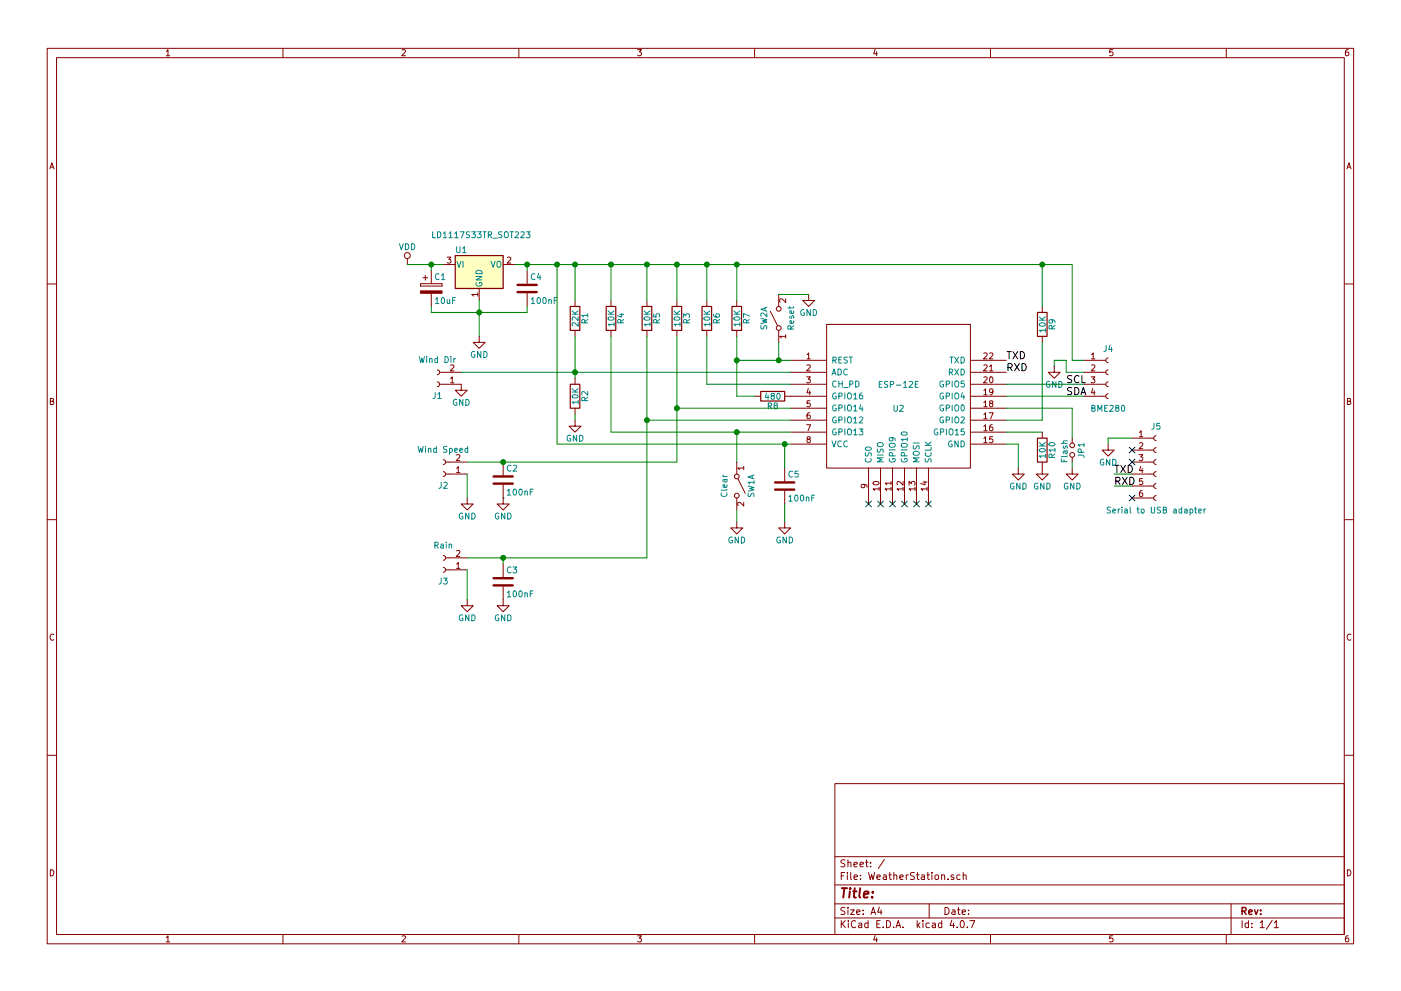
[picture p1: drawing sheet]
EESchema Schematic File Version 2
LIBS:power
LIBS:device
LIBS:switches
LIBS:relays
LIBS:motors
LIBS:transistors
LIBS:conn
LIBS:linear
LIBS:regul
LIBS:74xx
LIBS:cmos4000
LIBS:adc-dac
LIBS:memory
LIBS:xilinx
LIBS:microcontrollers
LIBS:dsp
LIBS:microchip
LIBS:analog_switches
LIBS:motorola
LIBS:texas
LIBS:intel
LIBS:audio
LIBS:interface
LIBS:digital-audio
LIBS:philips
LIBS:display
LIBS:cypress
LIBS:siliconi
LIBS:opto
LIBS:atmel
LIBS:contrib
LIBS:valves
LIBS:ESP8266
LIBS:WeatherStation-cache
EELAYER 25 0
EELAYER END
$Descr A4 11693 8268
encoding utf-8
Sheet 1 1
Title ""
Date ""
Rev ""
Comp ""
Comment1 ""
Comment2 ""
Comment3 ""
Comment4 ""
$EndDescr
$Comp
L ESP-12E U2
U 1 1
P 7500 3300
F 0 "U2" H 7500 3200 50  0000 C CNN
F 1 "ESP-12E" H 7500 3400 50  0000 C CNN
F 2 "RF_Modules:ESP-12E" H 7500 3300 50  0001 C CNN
F 3 "" H 7500 3300 50  0001 C CNN
	1    7500 3300
	1    0    0    -1  
$EndComp
$Comp
L LD1117S33TR_SOT223 U1
U 1 1
P 4000 2200
F 0 "U1" H 3850 2325 50  0000 C CNN
F 1 "LD1117S33TR_SOT223" H 3600 2450 50  0000 L CNN
F 2 "TO_SOT_Packages_SMD:SOT-223-3Lead_TabPin2" H 4000 2400 50  0001 C CNN
F 3 "" H 4100 1950 50  0001 C CNN
	1    4000 2200
	1    0    0    -1  
$EndComp
$Comp
L R R1
U 1 1
P 4800 2650
F 0 "R1" V 4880 2650 50  0000 C CNN
F 1 "22K" V 4800 2650 50  0000 C CNN
F 2 "Resistors_THT:R_Axial_Power_L25.0mm_W6.4mm_P30.48mm" V 4730 2650 50  0001 C CNN
F 3 "" H 4800 2650 50  0001 C CNN
	1    4800 2650
	1    0    0    -1  
$EndComp
$Comp
L R R2
U 1 1
P 4800 3300
F 0 "R2" V 4880 3300 50  0000 C CNN
F 1 "10K" V 4800 3300 50  0000 C CNN
F 2 "Resistors_THT:R_Axial_Power_L25.0mm_W6.4mm_P30.48mm" V 4730 3300 50  0001 C CNN
F 3 "" H 4800 3300 50  0001 C CNN
	1    4800 3300
	1    0    0    -1  
$EndComp
$Comp
L GND #PWR01
U 1 1
P 4000 2800
F 0 "#PWR01" H 4000 2550 50  0001 C CNN
F 1 "GND" H 4000 2650 50  0000 C CNN
F 2 "" H 4000 2800 50  0001 C CNN
F 3 "" H 4000 2800 50  0001 C CNN
	1    4000 2800
	1    0    0    -1  
$EndComp
$Comp
L R R3
U 1 1
P 5650 2650
F 0 "R3" V 5730 2650 50  0000 C CNN
F 1 "10K" V 5650 2650 50  0000 C CNN
F 2 "Resistors_THT:R_Axial_Power_L25.0mm_W6.4mm_P30.48mm" V 5580 2650 50  0001 C CNN
F 3 "" H 5650 2650 50  0001 C CNN
	1    5650 2650
	1    0    0    -1  
$EndComp
$Comp
L GND #PWR02
U 1 1
P 4800 3500
F 0 "#PWR02" H 4800 3250 50  0001 C CNN
F 1 "GND" H 4800 3350 50  0000 C CNN
F 2 "" H 4800 3500 50  0001 C CNN
F 3 "" H 4800 3500 50  0001 C CNN
	1    4800 3500
	1    0    0    -1  
$EndComp
$Comp
L C C4
U 1 1
P 4400 2400
F 0 "C4" H 4425 2500 50  0000 L CNN
F 1 "100nF" H 4425 2300 50  0000 L CNN
F 2 "Capacitors_ThroughHole:CP_Radial_D5.0mm_P2.00mm" H 4438 2250 50  0001 C CNN
F 3 "" H 4400 2400 50  0001 C CNN
	1    4400 2400
	1    0    0    -1  
$EndComp
$Comp
L CP C1
U 1 1
P 3600 2400
F 0 "C1" H 3625 2500 50  0000 L CNN
F 1 "10uF" H 3625 2300 50  0000 L CNN
F 2 "Capacitors_ThroughHole:CP_Radial_D12.5mm_P5.00mm" H 3638 2250 50  0001 C CNN
F 3 "" H 3600 2400 50  0001 C CNN
	1    3600 2400
	1    0    0    -1  
$EndComp
$Comp
L VDD #VCC5V03
U 1 1
P 3400 2200
F 0 "#VCC5V03" H 3400 2050 50  0001 C CNN
F 1 "VDD" H 3400 2350 50  0000 C CNN
F 2 "" H 3400 2200 50  0001 C CNN
F 3 "" H 3400 2200 50  0001 C CNN
	1    3400 2200
	1    0    0    -1  
$EndComp
$Comp
L GND #PWR04
U 1 1
P 3850 3200
F 0 "#PWR04" H 3850 2950 50  0001 C CNN
F 1 "GND" H 3850 3050 50  0000 C CNN
F 2 "" H 3850 3200 50  0001 C CNN
F 3 "" H 3850 3200 50  0001 C CNN
	1    3850 3200
	1    0    0    -1  
$EndComp
$Comp
L GND #PWR05
U 1 1
P 4200 4150
F 0 "#PWR05" H 4200 3900 50  0001 C CNN
F 1 "GND" H 4200 4000 50  0000 C CNN
F 2 "" H 4200 4150 50  0001 C CNN
F 3 "" H 4200 4150 50  0001 C CNN
	1    4200 4150
	1    0    0    -1  
$EndComp
$Comp
L C C2
U 1 1
P 4200 4000
F 0 "C2" H 4225 4100 50  0000 L CNN
F 1 "100nF" H 4225 3900 50  0000 L CNN
F 2 "Capacitors_ThroughHole:C_Rect_L7.2mm_W2.5mm_P5.00mm_FKS2_FKP2_MKS2_MKP2" H 4238 3850 50  0001 C CNN
F 3 "" H 4200 4000 50  0001 C CNN
	1    4200 4000
	1    0    0    -1  
$EndComp
$Comp
L C C3
U 1 1
P 4200 4850
F 0 "C3" H 4225 4950 50  0000 L CNN
F 1 "100nF" H 4225 4750 50  0000 L CNN
F 2 "Capacitors_ThroughHole:C_Rect_L7.2mm_W2.5mm_P5.00mm_FKS2_FKP2_MKS2_MKP2" H 4238 4700 50  0001 C CNN
F 3 "" H 4200 4850 50  0001 C CNN
	1    4200 4850
	1    0    0    -1  
$EndComp
$Comp
L GND #PWR06
U 1 1
P 4200 5000
F 0 "#PWR06" H 4200 4750 50  0001 C CNN
F 1 "GND" H 4200 4850 50  0000 C CNN
F 2 "" H 4200 5000 50  0001 C CNN
F 3 "" H 4200 5000 50  0001 C CNN
	1    4200 5000
	1    0    0    -1  
$EndComp
$Comp
L R R5
U 1 1
P 5400 2650
F 0 "R5" V 5480 2650 50  0000 C CNN
F 1 "10K" V 5400 2650 50  0000 C CNN
F 2 "Resistors_THT:R_Axial_Power_L25.0mm_W6.4mm_P30.48mm" V 5330 2650 50  0001 C CNN
F 3 "" H 5400 2650 50  0001 C CNN
	1    5400 2650
	1    0    0    -1  
$EndComp
$Comp
L R R6
U 1 1
P 5900 2650
F 0 "R6" V 5980 2650 50  0000 C CNN
F 1 "10K" V 5900 2650 50  0000 C CNN
F 2 "Resistors_THT:R_Axial_Power_L25.0mm_W6.4mm_P30.48mm" V 5830 2650 50  0001 C CNN
F 3 "" H 5900 2650 50  0001 C CNN
	1    5900 2650
	1    0    0    -1  
$EndComp
$Comp
L R R7
U 1 1
P 6150 2650
F 0 "R7" V 6230 2650 50  0000 C CNN
F 1 "10K" V 6150 2650 50  0000 C CNN
F 2 "Resistors_THT:R_Axial_Power_L25.0mm_W6.4mm_P30.48mm" V 6080 2650 50  0001 C CNN
F 3 "" H 6150 2650 50  0001 C CNN
	1    6150 2650
	1    0    0    -1  
$EndComp
$Comp
L R R8
U 1 1
P 6450 3300
F 0 "R8" V 6530 3300 50  0000 C CNN
F 1 "480" V 6450 3300 50  0000 C CNN
F 2 "Resistors_THT:R_Axial_Power_L25.0mm_W6.4mm_P30.48mm" V 6380 3300 50  0001 C CNN
F 3 "" H 6450 3300 50  0001 C CNN
	1    6450 3300
	0    1    1    0   
$EndComp
$Comp
L Conn_01x02_Female J1
U 1 1
P 3650 3200
F 0 "J1" H 3650 3300 50  0000 C CNN
F 1 "Wind Dir" H 3650 3000 50  0000 C CNN
F 2 "" H 3650 3200 50  0001 C CNN
F 3 "" H 3650 3200 50  0001 C CNN
	1    3650 3200
	-1   0    0    1   
$EndComp
$Comp
L Conn_01x02_Female J2
U 1 1
P 3700 3950
F 0 "J2" H 3700 4050 50  0000 C CNN
F 1 "Wind Speed" H 3700 3750 50  0000 C CNN
F 2 "" H 3700 3950 50  0001 C CNN
F 3 "" H 3700 3950 50  0001 C CNN
	1    3700 3950
	-1   0    0    1   
$EndComp
$Comp
L GND #PWR07
U 1 1
P 3900 4150
F 0 "#PWR07" H 3900 3900 50  0001 C CNN
F 1 "GND" H 3900 4000 50  0000 C CNN
F 2 "" H 3900 4150 50  0001 C CNN
F 3 "" H 3900 4150 50  0001 C CNN
	1    3900 4150
	1    0    0    -1  
$EndComp
$Comp
L Conn_01x02_Female J3
U 1 1
P 3700 4750
F 0 "J3" H 3700 4850 50  0000 C CNN
F 1 "Rain" H 3700 4550 50  0000 C CNN
F 2 "" H 3700 4750 50  0001 C CNN
F 3 "" H 3700 4750 50  0001 C CNN
	1    3700 4750
	-1   0    0    1   
$EndComp
$Comp
L GND #PWR08
U 1 1
P 3900 5000
F 0 "#PWR08" H 3900 4750 50  0001 C CNN
F 1 "GND" H 3900 4850 50  0000 C CNN
F 2 "" H 3900 5000 50  0001 C CNN
F 3 "" H 3900 5000 50  0001 C CNN
	1    3900 5000
	1    0    0    -1  
$EndComp
$Comp
L R R4
U 1 1
P 5100 2650
F 0 "R4" V 5180 2650 50  0000 C CNN
F 1 "10K" V 5100 2650 50  0000 C CNN
F 2 "Resistors_THT:R_Axial_Power_L25.0mm_W6.4mm_P30.48mm" V 5030 2650 50  0001 C CNN
F 3 "" H 5100 2650 50  0001 C CNN
	1    5100 2650
	1    0    0    -1  
$EndComp
$Comp
L SW_DPST_x2 SW2
U 1 1
P 6500 2650
F 0 "SW2" H 6500 2775 50  0000 C CNN
F 1 "Reset" H 6500 2550 50  0000 C CNN
F 2 "" H 6500 2650 50  0001 C CNN
F 3 "" H 6500 2650 50  0001 C CNN
	1    6500 2650
	0    -1   -1   0   
$EndComp
$Comp
L SW_DPST_x2 SW1
U 1 1
P 6150 4050
F 0 "SW1" H 6150 4175 50  0000 C CNN
F 1 "Clear" H 6150 3950 50  0000 C CNN
F 2 "" H 6150 4050 50  0001 C CNN
F 3 "" H 6150 4050 50  0001 C CNN
	1    6150 4050
	0    1    1    0   
$EndComp
$Comp
L GND #PWR09
U 1 1
P 6750 2450
F 0 "#PWR09" H 6750 2200 50  0001 C CNN
F 1 "GND" H 6750 2300 50  0000 C CNN
F 2 "" H 6750 2450 50  0001 C CNN
F 3 "" H 6750 2450 50  0001 C CNN
	1    6750 2450
	1    0    0    -1  
$EndComp
Wire Wire Line
	4800 2800 4800 3150
Wire Wire Line
	4000 2500 4000 2800
Connection ~ 4000 2600
Wire Wire Line
	4400 2200 4400 2250
Wire Wire Line
	3600 2600 4400 2600
Wire Wire Line
	3600 2600 3600 2550
Wire Wire Line
	3600 2250 3600 2200
Wire Wire Line
	4400 2600 4400 2550
Connection ~ 4400 2200
Wire Wire Line
	3850 3100 6600 3100
Wire Wire Line
	5650 3850 3900 3850
Wire Wire Line
	4200 4150 4200 4150
Wire Wire Line
	6150 2800 6150 3300
Wire Wire Line
	6150 3000 6600 3000
Wire Wire Line
	5900 2800 5900 3200
Wire Wire Line
	5900 3200 6600 3200
Wire Wire Line
	5650 2800 5650 3850
Wire Wire Line
	5650 3400 6600 3400
Wire Wire Line
	5400 4650 5400 2800
Wire Wire Line
	5400 3500 6600 3500
Wire Wire Line
	6150 2200 6150 2500
Wire Wire Line
	5900 2200 5900 2500
Connection ~ 5900 2200
Wire Wire Line
	5650 2200 5650 2500
Connection ~ 5650 2200
Wire Wire Line
	5400 2200 5400 2500
Connection ~ 5400 2200
Wire Wire Line
	6150 3300 6300 3300
Connection ~ 6150 3000
Wire Wire Line
	4800 2500 4800 2200
Connection ~ 4800 2200
Connection ~ 4800 3100
Connection ~ 5650 3400
Connection ~ 4200 3850
Wire Wire Line
	3900 3950 3900 4150
Wire Wire Line
	3900 4750 3900 5000
Wire Wire Line
	3900 4650 5400 4650
Wire Wire Line
	4200 4650 4200 4700
Connection ~ 4200 4650
Connection ~ 5400 3500
Wire Wire Line
	5100 2200 5100 2500
Connection ~ 5100 2200
Wire Wire Line
	5100 2800 5100 3600
Wire Wire Line
	5100 3600 6600 3600
Wire Wire Line
	4300 2200 4650 2200
Wire Wire Line
	4650 2200 4650 3700
Wire Wire Line
	6500 2850 6500 3000
Connection ~ 6500 3000
Wire Wire Line
	6500 2450 6750 2450
Wire Wire Line
	6150 3850 6150 3600
Connection ~ 6150 3600
$Comp
L GND #PWR010
U 1 1
P 6150 4350
F 0 "#PWR010" H 6150 4100 50  0001 C CNN
F 1 "GND" H 6150 4200 50  0000 C CNN
F 2 "" H 6150 4350 50  0001 C CNN
F 3 "" H 6150 4350 50  0001 C CNN
	1    6150 4350
	1    0    0    -1  
$EndComp
Wire Wire Line
	6150 4250 6150 4350
Connection ~ 6150 2200
$Comp
L R R9
U 1 1
P 8700 2700
F 0 "R9" V 8780 2700 50  0000 C CNN
F 1 "10K" V 8700 2700 50  0000 C CNN
F 2 "Resistors_THT:R_Axial_Power_L25.0mm_W6.4mm_P30.48mm" V 8630 2700 50  0001 C CNN
F 3 "" H 8700 2700 50  0001 C CNN
	1    8700 2700
	1    0    0    -1  
$EndComp
Wire Wire Line
	8700 2200 8700 2550
Connection ~ 8700 2200
Wire Wire Line
	8400 3500 8700 3500
Wire Wire Line
	8700 3500 8700 2850
$Comp
L GND #PWR011
U 1 1
P 8500 3900
F 0 "#PWR011" H 8500 3650 50  0001 C CNN
F 1 "GND" H 8500 3750 50  0000 C CNN
F 2 "" H 8500 3900 50  0001 C CNN
F 3 "" H 8500 3900 50  0001 C CNN
	1    8500 3900
	1    0    0    -1  
$EndComp
$Comp
L C C5
U 1 1
P 6550 4050
F 0 "C5" H 6575 4150 50  0000 L CNN
F 1 "100nF" H 6575 3950 50  0000 L CNN
F 2 "" H 6588 3900 50  0001 C CNN
F 3 "" H 6550 4050 50  0001 C CNN
	1    6550 4050
	1    0    0    -1  
$EndComp
$Comp
L GND #PWR012
U 1 1
P 6550 4350
F 0 "#PWR012" H 6550 4100 50  0001 C CNN
F 1 "GND" H 6550 4200 50  0000 C CNN
F 2 "" H 6550 4350 50  0001 C CNN
F 3 "" H 6550 4350 50  0001 C CNN
	1    6550 4350
	1    0    0    -1  
$EndComp
Wire Wire Line
	6550 4200 6550 4350
Wire Wire Line
	6550 3700 6550 3900
Connection ~ 6550 3700
Wire Wire Line
	8400 3700 8500 3700
Wire Wire Line
	8500 3700 8500 3900
$Comp
L R R10
U 1 1
P 8700 3750
F 0 "R10" V 8780 3750 50  0000 C CNN
F 1 "10K" V 8700 3750 50  0000 C CNN
F 2 "Resistors_THT:R_Axial_Power_L25.0mm_W6.4mm_P30.48mm" V 8630 3750 50  0001 C CNN
F 3 "" H 8700 3750 50  0001 C CNN
	1    8700 3750
	1    0    0    -1  
$EndComp
Wire Wire Line
	8400 3600 8700 3600
$Comp
L GND #PWR013
U 1 1
P 8700 3900
F 0 "#PWR013" H 8700 3650 50  0001 C CNN
F 1 "GND" H 8700 3750 50  0000 C CNN
F 2 "" H 8700 3900 50  0001 C CNN
F 3 "" H 8700 3900 50  0001 C CNN
	1    8700 3900
	1    0    0    -1  
$EndComp
$Comp
L Conn_01x04_Female J4
U 1 1
P 9250 3100
F 0 "J4" H 9250 3300 50  0000 C CNN
F 1 "BME280" H 9250 2800 50  0000 C CNN
F 2 "" H 9250 3100 50  0001 C CNN
F 3 "" H 9250 3100 50  0001 C CNN
	1    9250 3100
	1    0    0    -1  
$EndComp
Wire Wire Line
	9050 3000 8950 3000
Wire Wire Line
	8950 3000 8950 2200
Wire Wire Line
	8950 2200 4600 2200
$Comp
L GND #PWR014
U 1 1
P 8800 3050
F 0 "#PWR014" H 8800 2800 50  0001 C CNN
F 1 "GND" H 8800 2900 50  0000 C CNN
F 2 "" H 8800 3050 50  0001 C CNN
F 3 "" H 8800 3050 50  0001 C CNN
	1    8800 3050
	1    0    0    -1  
$EndComp
Wire Wire Line
	9050 3100 8900 3100
Wire Wire Line
	8900 3100 8900 3000
Wire Wire Line
	8900 3000 8800 3000
Wire Wire Line
	8800 3000 8800 3050
Wire Wire Line
	8400 3200 9050 3200
Wire Wire Line
	8400 3300 9050 3300
Text Label 8900 3200 0    60   ~ 0
SCL
Text Label 8900 3300 0    60   ~ 0
SDA
$Comp
L Conn_01x06_Female J5
U 1 1
P 9650 3850
F 0 "J5" H 9650 4150 50  0000 C CNN
F 1 "Serial to USB adapter" H 9650 3450 50  0000 C CNN
F 2 "" H 9650 3850 50  0001 C CNN
F 3 "" H 9650 3850 50  0001 C CNN
	1    9650 3850
	1    0    0    -1  
$EndComp
Text Label 8400 3000 0    60   ~ 0
TXD
Text Label 8400 3100 0    60   ~ 0
RXD
$Comp
L GND #PWR015
U 1 1
P 9250 3700
F 0 "#PWR015" H 9250 3450 50  0001 C CNN
F 1 "GND" H 9250 3550 50  0000 C CNN
F 2 "" H 9250 3700 50  0001 C CNN
F 3 "" H 9250 3700 50  0001 C CNN
	1    9250 3700
	1    0    0    -1  
$EndComp
Wire Wire Line
	9250 3700 9250 3650
Wire Wire Line
	9250 3650 9450 3650
Wire Wire Line
	9450 3950 9300 3950
Wire Wire Line
	9450 4050 9300 4050
Text Label 9300 4050 0    60   ~ 0
RXD
Text Label 9300 3950 0    60   ~ 0
TXD
$Comp
L Jumper_NO_Small JP1
U 1 1
P 8950 3750
F 0 "JP1" H 8950 3830 50  0000 C CNN
F 1 "Flash" H 8960 3690 50  0000 C CNN
F 2 "" H 8950 3750 50  0001 C CNN
F 3 "" H 8950 3750 50  0001 C CNN
	1    8950 3750
	0    1    1    0   
$EndComp
Wire Wire Line
	8400 3400 8950 3400
Wire Wire Line
	8950 3400 8950 3650
$Comp
L GND #PWR016
U 1 1
P 8950 3900
F 0 "#PWR016" H 8950 3650 50  0001 C CNN
F 1 "GND" H 8950 3750 50  0000 C CNN
F 2 "" H 8950 3900 50  0001 C CNN
F 3 "" H 8950 3900 50  0001 C CNN
	1    8950 3900
	1    0    0    -1  
$EndComp
Wire Wire Line
	8950 3850 8950 3900
NoConn ~ 7250 4200
NoConn ~ 7350 4200
NoConn ~ 7450 4200
NoConn ~ 7550 4200
NoConn ~ 7650 4200
NoConn ~ 7750 4200
NoConn ~ 9450 3750
NoConn ~ 9450 3850
NoConn ~ 9450 4150
Wire Wire Line
	3400 2200 3700 2200
Connection ~ 3600 2200
Connection ~ 4650 2200
Wire Wire Line
	4800 3450 4800 3500
Wire Wire Line
	4650 3700 6600 3700
$EndSCHEMATC
